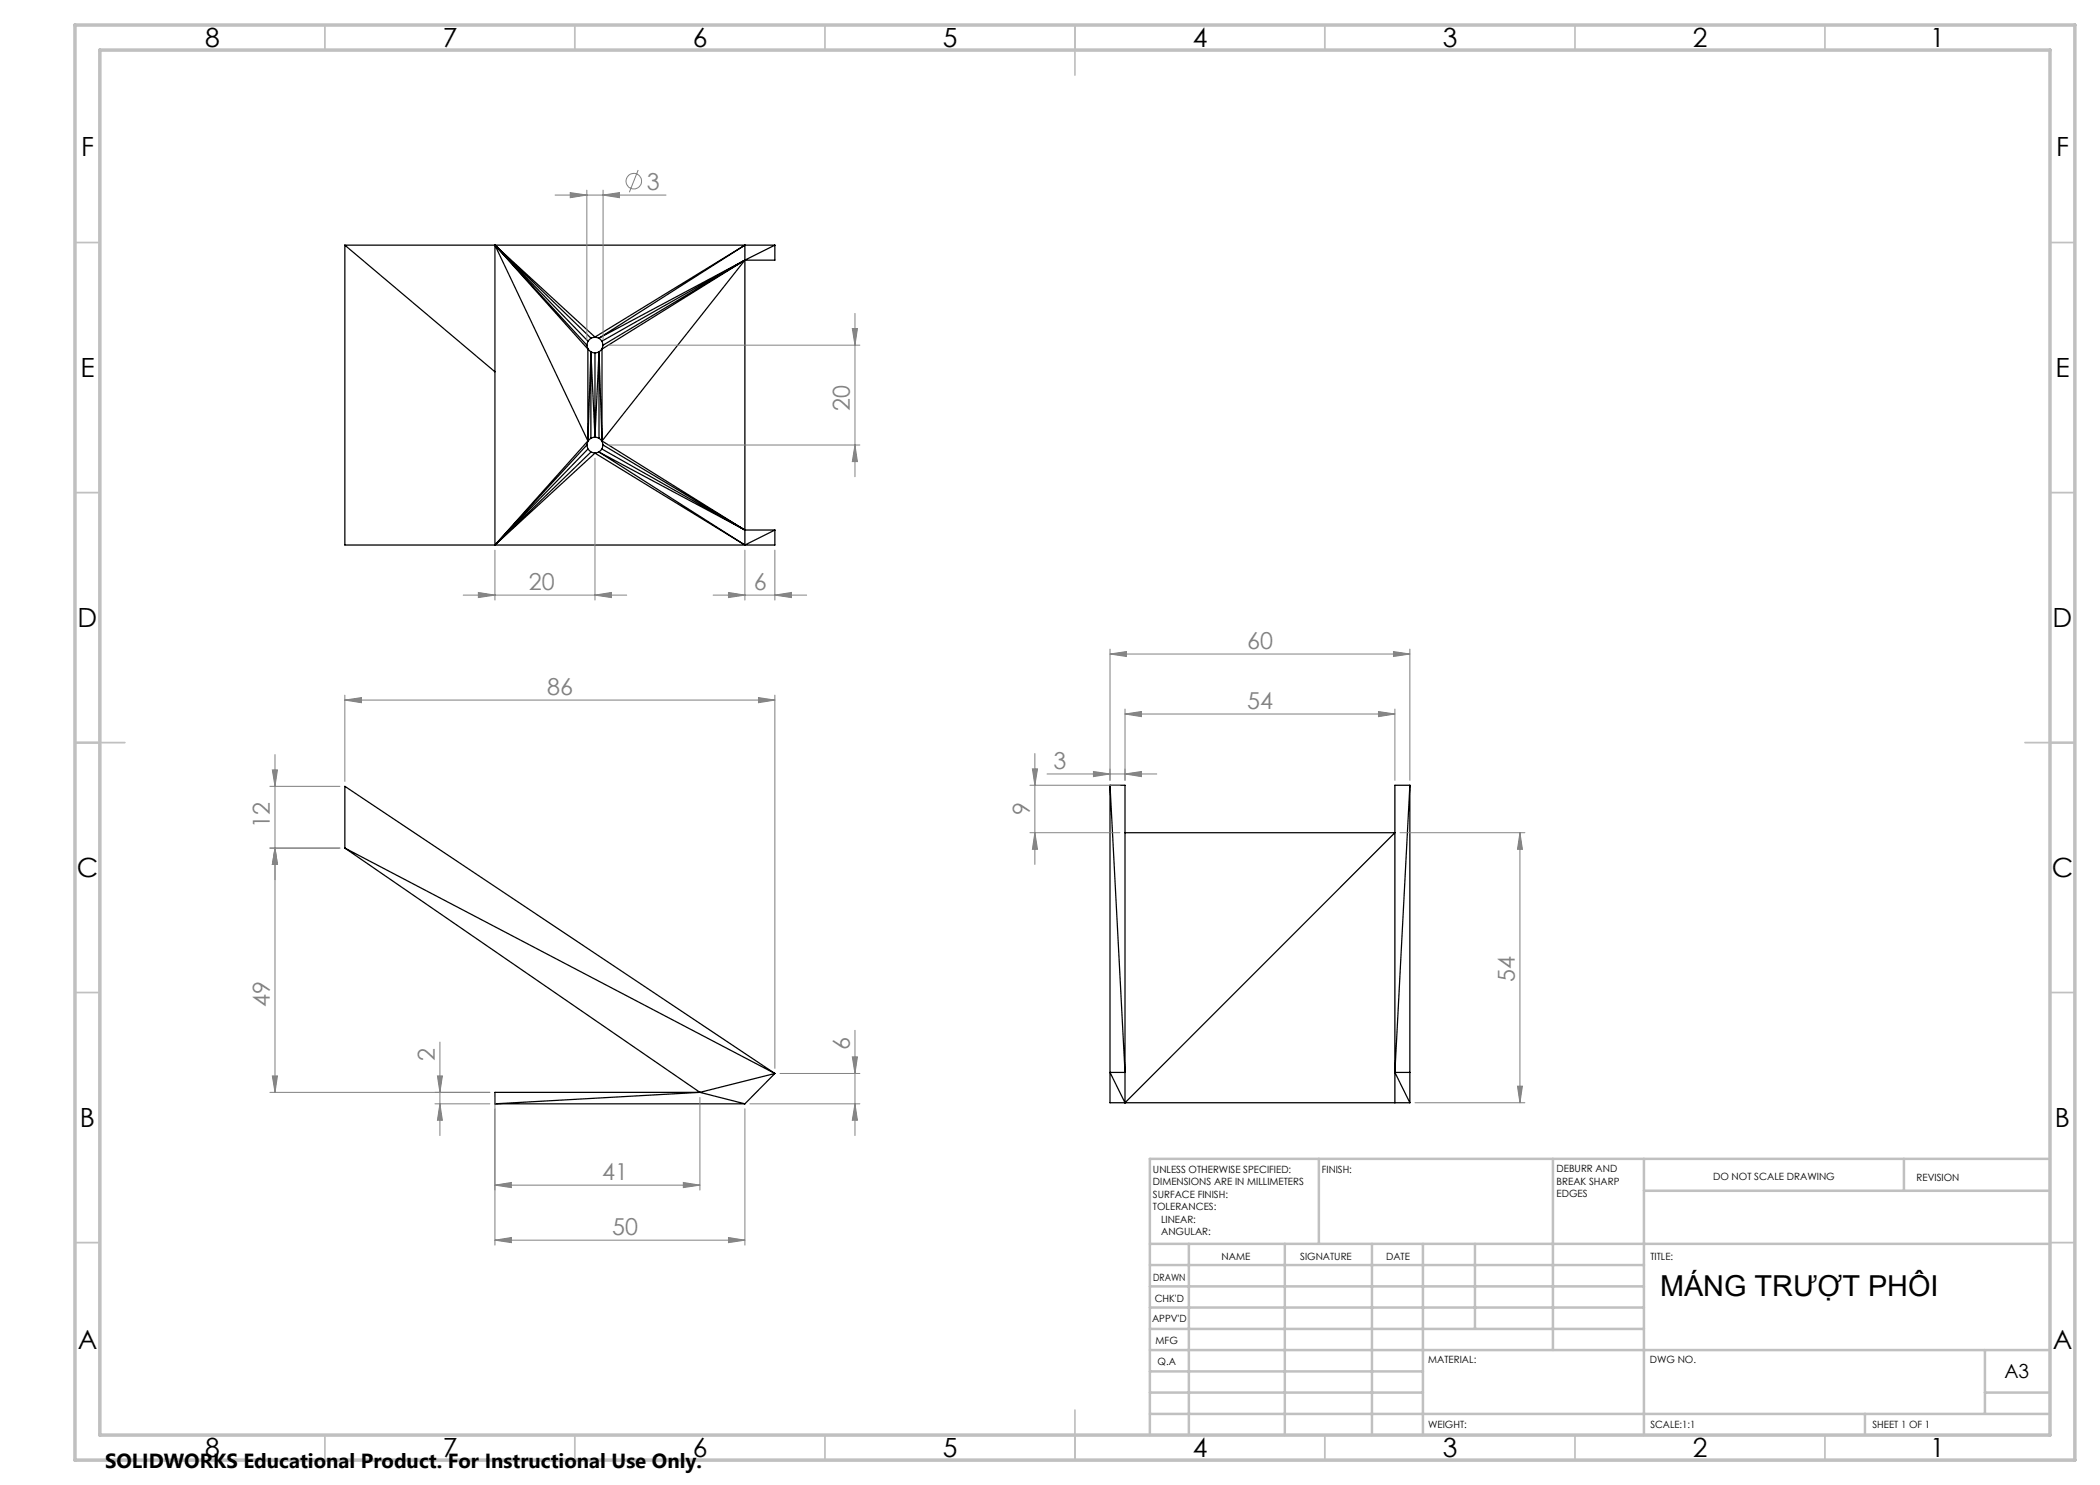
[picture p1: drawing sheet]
<svg xmlns="http://www.w3.org/2000/svg" width="420mm" height="297mm" viewBox="0 0 420 297" stroke-linecap="round" stroke-linejoin="round" font-family="sans-serif">
<g fill="none" stroke="#000" stroke-width=".25">
<path d="M69 49v60h86v-3M69 49h86M69 49l30 25.4M99 49v60M99 49l18.6 39.2M99 49l18.6 20.8M99 49l18.4 20M99 49l18.6 19.2M99 49l19.2 18.6M99 49l20 18.4M149 49v60M149 52l-28.6 36.2"/>
<path d="M149 52l-28.6 17.8M149 52l-28.4 17M149 52l-28.6 16.2M149 52l-29.2 15.6M149 49l-29.2 18.6M149 49l-30 18.4M155 49v3h-6M155 49l-6 3M117.4 69l.2 .8M117.6 69.8v18.4M117.6 69.8l.6 .6M117.6 68.2l-.2 .8"/>
<path d="M118.2 70.4l-.6 17.8M118.2 70.4v17.2M118.2 70.4l.8 17M118.2 70.4l.8 .2M118.2 67.6l-.6 .6M119 70.6v16.8M119 67.4l-.8 .2M119 67.4l.8 .2M119.8 70.4l.6 17.8M119.8 70.4v17.2M119.8 70.4l-.8 17M119.8 70.4l-.8 .2"/>
<path d="M119.8 67.6l.6 .6M120.4 69.8v18.4M120.4 69.8l-.6 .6M120.4 68.2l.2 .8M120.6 69l-.2 .8M117.4 89l-18.4 20M117.4 89l.2 .8M117.6 88.2l-18.6 20.8M117.6 89.8l-18.6 19.2M117.6 89.8l.6 .6M117.6 88.2l-.2 .8M118.2 90.4l-19.2 18.6"/>
<path d="M118.2 90.4l.8 .2M118.2 87.6l-.6 .6M119 90.6l30 18.4M119 90.6l-20 18.4M119 87.4l.8 .2M119 87.4l-.8 .2M119.8 90.4l29.2 18.6M119.8 90.4l-.8 .2M119.8 90.4l29.2 15.6M119.8 87.6l.6 .6M120.4 88.2l28.6 17.8M120.4 89.8l-.6 .6"/>
<path d="M120.4 89.8l28.6 16.2M120.4 88.2l.2 .8M120.6 89l28.4 17M120.6 89l-.2 .8M149 106h6M155 106l-6 3M222 157.1h3v63.5M222 157.1l3 57.4h-3l3 6.1M222 157.1v63.5h60M282 157.1h-3v63.5M282 157.1l-3 57.4M282 157.1v63.5"/>
<path d="M69 169.6l86 45.1M69 169.6v-12.3l86 57.4M69 169.6l71 48.9M225 166.5h54l-54 54.1M140 218.5l-41 2.3M140 218.5h-41v2.3M140 218.5l9 2.3M155 214.7l-15 3.8M155 214.7l-6 6.1M279 214.5h3M279 214.5l3 6.1M99 220.8h50"/>
</g>
<path d="M69 139v17.3M155 139v74.7M69 140l3.3-.5v1zM69 140h86" fill="none" stroke="#808080" stroke-width=".2"/>
<g fill="none" stroke="#c0c0c0" stroke-width=".35">
<path d="M65 5v5M115 5v5M165 5v5M215 5v10M265 5v5M315 5v5M365 5v5M15 48.5h5M410 48.5h5M15 98.5h5M410 98.5h5M15 148.5h10"/>
<path d="M405 148.5h10M15 198.5h5M410 198.5h5M15 248.5h5M410 248.5h5M65 287v5M115 287v5M165 287v5M215 282v10M265 287v5M315 287v5M365 287v5"/>
</g>
<g fill="none" stroke="#c0c0c0" stroke-width=".5">
<path d="M263.8 231.8v17M310.6 231.8v38.2M328.8 231.8v55.2M328.8 238.2h81.2M380.8 231.8v6.4M410 231.8h-180v55.2M230 248.8h180M230 257.3h98.8M230 253h98.8M237.8 248.8v38.2M257 248.8v38.2M274.4 248.8v38.2"/>
<path d="M284.6 248.8v38.2M295 248.8v17M230 265.8h98.8M230 261.5h98.8M230 278.5h54.6M230 274.3h54.6M230 270h180M397 278.5h13M397 270v12.8M230 282.8h180M373 282.8v4.2"/>
</g>
<path d="M15 5h400v287h-400zM20 10h390v277h-390z" fill="none" stroke="#c0c0c0" stroke-width=".7"/>
<path d="M69 140l3.3-.5v1z" fill="#808080"/>
<path d="M151.7 139.5l3.3 .5-3.3 .5z" fill="none" stroke="#808080" stroke-width=".2"/>
<path d="M151.7 139.5l3.3 .5-3.3 .5z" fill="#808080"/>
<path d="M54 157.3h14M54.5 154h1l-.5 3.3zM55 150.9v25.1M54 169.6h14" fill="none" stroke="#808080" stroke-width=".2"/>
<path d="M54.5 154h1l-.5 3.3z" fill="#808080"/>
<path d="M55 169.6l.5 3.3h-1z" fill="none" stroke="#808080" stroke-width=".2"/>
<path d="M55 169.6l.5 3.3h-1z" fill="#808080"/>
<path d="M87 218.5h11M88 208.4v18.7M87 220.8h11M88 220.8l.5 3.2h-1z" fill="none" stroke="#808080" stroke-width=".2"/>
<path d="M88 220.8l.5 3.2h-1z" fill="#808080"/>
<path d="M87.5 215.2h1l-.5 3.3z" fill="none" stroke="#808080" stroke-width=".2"/>
<path d="M87.5 215.2h1l-.5 3.3z" fill="#808080"/>
<path d="M99 221.8v27.2M149 221.8v27.2M99 248l3.3-.5v1zM99 248h50" fill="none" stroke="#808080" stroke-width=".2"/>
<path d="M99 248l3.3-.5v1z" fill="#808080"/>
<path d="M145.7 247.5l3.3 .5-3.3 .5z" fill="none" stroke="#808080" stroke-width=".2"/>
<path d="M145.7 247.5l3.3 .5-3.3 .5z" fill="#808080"/>
<path d="M99 219.5v18.5M140 219.5v18.5M99 237l3.3-.5v1zM99 237h41" fill="none" stroke="#808080" stroke-width=".2"/>
<path d="M99 237l3.3-.5v1z" fill="#808080"/>
<path d="M136.7 236.5l3.3 .5-3.3 .5z" fill="none" stroke="#808080" stroke-width=".2"/>
<path d="M136.7 236.5l3.3 .5-3.3 .5z" fill="#808080"/>
<path d="M156 214.7h16M171 206.1v21M150 220.8h22M171 220.8l.5 3.2h-1z" fill="none" stroke="#808080" stroke-width=".2"/>
<path d="M171 220.8l.5 3.2h-1z" fill="#808080"/>
<path d="M170.5 211.4h1l-.5 3.3z" fill="none" stroke="#808080" stroke-width=".2"/>
<path d="M170.5 211.4h1l-.5 3.3z" fill="#808080"/>
<path d="M54 169.6h14M55 169.6l.5 3.3h-1zM55 169.6v48.9M54 218.5h44" fill="none" stroke="#808080" stroke-width=".2"/>
<path d="M55 169.6l.5 3.3h-1z" fill="#808080"/>
<path d="M54.5 215.2h1l-.5 3.3z" fill="none" stroke="#808080" stroke-width=".2"/>
<path d="M54.5 215.2h1l-.5 3.3z" fill="#808080"/>
<path d="M225 142.8l3.3-.5v1zM225 141.8v14.3M225 142.8h54M279 141.8v14.3" fill="none" stroke="#808080" stroke-width=".2"/>
<path d="M225 142.8l3.3-.5v1z" fill="#808080"/>
<path d="M275.7 142.3l3.3 .5-3.3 .5z" fill="none" stroke="#808080" stroke-width=".2"/>
<path d="M275.7 142.3l3.3 .5-3.3 .5z" fill="#808080"/>
<path d="M222 130.8l3.3-.5v1zM222 129.8v26.3M222 130.8h60M282 129.8v26.3" fill="none" stroke="#808080" stroke-width=".2"/>
<path d="M222 130.8l3.3-.5v1z" fill="#808080"/>
<path d="M278.7 130.3l3.3 .5-3.3 .5z" fill="none" stroke="#808080" stroke-width=".2"/>
<path d="M278.7 130.3l3.3 .5-3.3 .5z" fill="#808080"/>
<path d="M209.4 154.8h22M218.7 154.3l3.3 .5-3.3 .5zM222 153.8v2.3M225 153.8v2.3" fill="none" stroke="#808080" stroke-width=".2"/>
<path d="M218.7 154.3l3.3 .5-3.3 .5z" fill="#808080"/>
<path d="M225 154.8l3.3-.5v1z" fill="none" stroke="#808080" stroke-width=".2"/>
<path d="M225 154.8l3.3-.5v1z" fill="#808080"/>
<path d="M280 166.5h25M304 166.5l.5 3.4h-1zM304 166.5v54.1M283 220.6h22" fill="none" stroke="#808080" stroke-width=".2"/>
<path d="M304 166.5l.5 3.4h-1z" fill="#808080"/>
<path d="M303.5 217.2h1l-.5 3.4z" fill="none" stroke="#808080" stroke-width=".2"/>
<path d="M303.5 217.2h1l-.5 3.4z" fill="#808080"/>
<path d="M206 157.1h18M207 150.7v22.2M206 166.5h18M207 166.5l.5 3.4h-1z" fill="none" stroke="#808080" stroke-width=".2"/>
<path d="M207 166.5l.5 3.4h-1z" fill="#808080"/>
<path d="M206.5 153.8h1l-.5 3.3z" fill="none" stroke="#808080" stroke-width=".2"/>
<path d="M206.5 153.8h1l-.5 3.3z" fill="#808080"/>
<g fill="none" stroke="#808080" stroke-width=".2">
<path d="M111 39h22.2M114.1 38.5l3.3 .5-3.3 .5zM117.4 38v30M120.6 38v30M127.6 34l-1.7 4.4"/>
<circle cx="126.7" cy="36.2" r="1.56"/>
</g>
<path d="M114.1 38.5l3.3 .5-3.3 .5z" fill="#808080"/>
<path d="M120.6 39l3.3-.5v1z" fill="none" stroke="#808080" stroke-width=".2"/>
<path d="M120.6 39l3.3-.5v1z" fill="#808080"/>
<path d="M121.6 69h50.4M171 62.7v32.7M121.6 89h50.4M171 89l.5 3.3h-1z" fill="none" stroke="#808080" stroke-width=".2"/>
<path d="M171 89l.5 3.3h-1z" fill="#808080"/>
<path d="M170.5 65.7h1l-.5 3.3z" fill="none" stroke="#808080" stroke-width=".2"/>
<path d="M170.5 65.7h1l-.5 3.3z" fill="#808080"/>
<path d="M119 91.6v28.4M92.6 119h32.7M95.7 118.5l3.3 .5-3.3 .5zM99 110v10" fill="none" stroke="#808080" stroke-width=".2"/>
<path d="M95.7 118.5l3.3 .5-3.3 .5z" fill="#808080"/>
<path d="M119 119l3.3-.5v1z" fill="none" stroke="#808080" stroke-width=".2"/>
<path d="M119 119l3.3-.5v1z" fill="#808080"/>
<path d="M142.6 119h18.7M145.7 118.5l3.3 .5-3.3 .5zM149 110v10M155 110v10" fill="none" stroke="#808080" stroke-width=".2"/>
<path d="M145.7 118.5l3.3 .5-3.3 .5z" fill="#808080"/>
<path d="M155 119l3.3-.5v1z" fill="none" stroke="#808080" stroke-width=".2"/>
<path d="M155 119l3.3-.5v1z" fill="#808080"/>
<text font-size="5.8" x="332" y="259.1">MÁNG TRƯỢT PHÔI</text>
<g font-size="5.3">
<text x="41" y="9.5">8</text>
<text x="88.5" y="9.5">7</text>
<text x="138.5" y="9.5">6</text>
<text x="188.5" y="9.5">5</text>
<text x="238.5" y="9.5">4</text>
<text x="288.5" y="9.5">3</text>
<text x="338.5" y="9.5">2</text>
<text x="386" y="9.5">1</text>
<text x="16.2" y="31.2">F</text>
<text x="411.2" y="31.2">F</text>
<text x="16.1" y="75.5">E</text>
<text x="411.1" y="75.5">E</text>
<text x="15.5" y="125.5">D</text>
<text x="410.5" y="125.5">D</text>
<text x="15.4" y="175.5">C</text>
<text x="410.4" y="175.5">C</text>
<text x="16" y="225.5">B</text>
<text x="411" y="225.5">B</text>
<text x="15.5" y="269.7">A</text>
<text x="410.5" y="269.7">A</text>
<text x="41" y="291.5">8</text>
<text x="88.5" y="291.5">7</text>
<text x="138.5" y="291.5">6</text>
<text x="188.5" y="291.5">5</text>
<text x="238.5" y="291.5">4</text>
<text x="288.5" y="291.5">3</text>
<text x="338.5" y="291.5">2</text>
<text x="386" y="291.5">1</text>
</g>
<g font-size="4.7" fill="#808080">
<text x="129.3" y="37.9">3</text>
<text x="170" y="82.1" transform="rotate(-90 170 82.1)">20</text>
<text x="105.8" y="118">20</text>
<text x="150.7" y="118">6</text>
<text x="249.4" y="129.8">60</text>
<text x="109.4" y="139">86</text>
<text x="249.4" y="141.8">54</text>
<text x="210.7" y="153.8">3</text>
<text x="54" y="165.6" transform="rotate(-90 54 165.6)">12</text>
<text x="206" y="163.1" transform="rotate(-90 206 163.1)">9</text>
<text x="303" y="196.4" transform="rotate(-90 303 196.4)">54</text>
<text x="54" y="201.4" transform="rotate(-90 54 201.4)">49</text>
<text x="170" y="209.9" transform="rotate(-90 170 209.9)">6</text>
<text x="87" y="212.3" transform="rotate(-90 87 212.3)">2</text>
<text x="120.4" y="236">41</text>
<text x="122.4" y="247">50</text>
</g>
<text font-size="4.1" x="21" y="293.7">SOLIDWORKS Educational Product. For Instructional Use Only.</text>
<text font-size="3.9" x="400.9" y="275.5">A3</text>
<g font-size="2">
<text x="230.6" y="234.6">UNLESS OTHERWISE SPECIFIED:</text>
<text x="230.6" y="237.1">DIMENSIONS ARE IN MILLIMETERS</text>
<text x="230.6" y="239.6">SURFACE FINISH:</text>
<text x="264.4" y="234.6">FINISH:</text>
<text x="311.3" y="234.5">DEBURR AND</text>
<text x="311.3" y="237">BREAK SHARP</text>
<text x="311.3" y="239.5">EDGES</text>
<text x="342.6" y="236">DO NOT SCALE DRAWING</text>
<text x="383.3" y="236.2">REVISION</text>
<text x="230.6" y="242.1">TOLERANCES:</text>
<text x="232.2" y="244.6">LINEAR:</text>
<text x="232.2" y="247.1">ANGULAR:</text>
<text x="244.3" y="252">NAME</text>
<text x="260" y="251.9">SIGNATURE</text>
<text x="277.2" y="251.9">DATE</text>
<text x="330.1" y="251.9">TITLE:</text>
<text x="230.6" y="256.1">DRAWN</text>
<text x="230.9" y="260.3">CHK'D</text>
<text x="230.4" y="264.4">APPV'D</text>
<text x="231.1" y="268.8">MFG</text>
<text x="231.5" y="273">Q.A</text>
<text x="285.6" y="272.5">MATERIAL:</text>
<text x="330" y="272.5">DWG NO.</text>
<text x="285.6" y="285.5">WEIGHT:</text>
<text x="330.1" y="285.6">SCALE:1:1</text>
<text x="374.5" y="285.6">SHEET 1 OF 1</text>
</g>
</svg>
